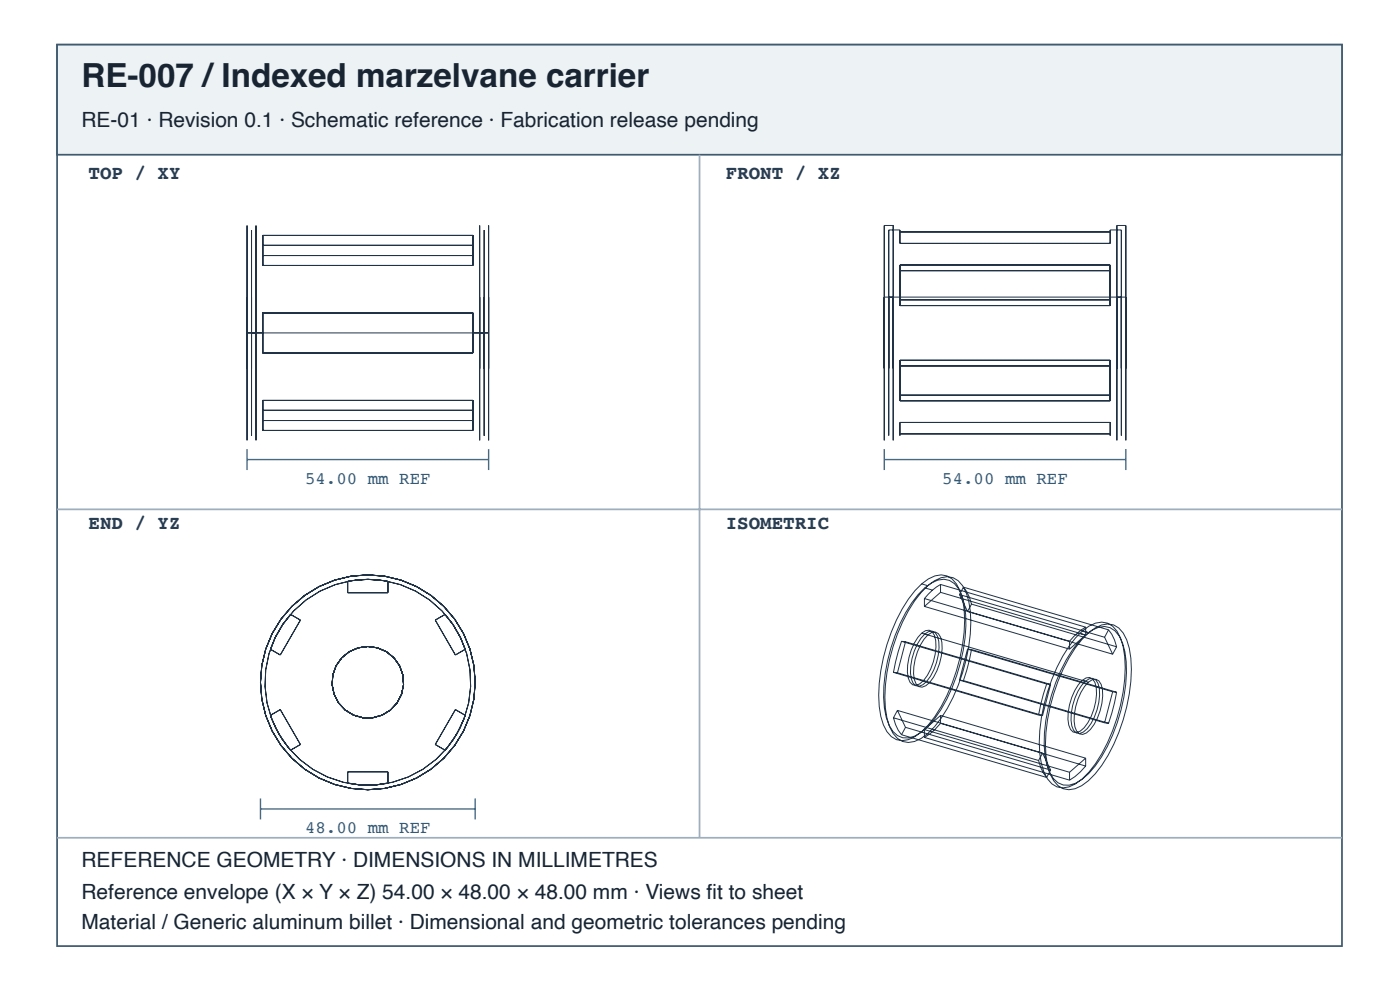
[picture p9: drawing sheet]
<svg xmlns="http://www.w3.org/2000/svg" width="297mm" height="210mm" viewBox="0 0 297 210" stroke-linecap="round" stroke-linejoin="round" font-family="sans-serif">
<path d="M12.1 9.5h272.6v191.1h-272.6z" fill="none" stroke="#405a70" stroke-width=".37"/>
<path d="M12.1 9.5h272.6v23.3h-272.6z" fill="#edf2f5"/>
<path d="M12.1 9.5h272.6v23.3h-272.6z" fill="none" stroke="#405a70" stroke-width=".37"/>
<path d="M148.4 32.8v144.8M12.1 108h272.6M12.1 177.6h272.6" fill="none" stroke="#9daebc" stroke-width=".37"/>
<g fill="none" stroke="#203246" stroke-width=".21">
<path d="M52.4 47.8v45.6zM53.4 48.8v43.6zM54.3 47.8v45.6zM55.7 49.9v4.3h44.6v-4.3M55.7 49.9h44.6M55.7 49.9v6.4h44.6v-6.4M55.7 52h44.6M101.8 47.8v45.6zM102.7 48.8v43.6zM103.7 47.8v45.6zM187.6 47.8v45.6zM187.6 47.8h1.9"/>
<path d="M188.5 48.8h2.4v.4M188.5 48.8v43.5zM189.5 47.8v45.6zM190.9 56.2v7.4h44.6v-7.4M190.9 49.2h44.6M190.9 56.2h44.6M190.9 49.2v2.4h44.6v-2.4M190.9 56.2v8.6h44.6v-8.6M190.9 57.4h44.6M236.9 47.8v45.6zM236.9 47.8h1.9M237.9 48.8h-2.4v.4"/>
<path d="M237.9 48.8v43.5zM238.8 47.8v45.6zM52.4 63v15.2zM52.4 70.6h51.3M53.4 63v15.2zM54.3 63v15.2zM55.7 66.3v8.6M55.7 74.9h44.6M55.7 66.3h44.6M100.3 66.3v8.6M101.8 63v15.2zM102.7 63v15.2z"/>
<path d="M103.7 63v15.2zM187.6 63v15.1zM187.6 63h51.2M188.5 63v15.1zM189.5 63v15.1zM236.9 63v15.1zM237.9 63v15.1zM238.8 63v15.1zM55.7 91.3v-4.3h44.6v4.3M55.7 91.3h44.6M55.7 91.3v-6.4h44.6v6.4M55.7 89.2h44.6"/>
<path d="M190.9 85v-7.4h44.6v7.4M190.9 92v.4v-.4M190.9 85h44.6M190.9 92h44.6M190.9 85v-8.6h44.6v8.6M190.9 92v-2.4h44.6v2.4M190.9 83.8h44.6M235.5 92v.4v-.4M61.6 130.3l2.1 1.2-4.2 7.4-2.1-1.3 1.1-2.6 1.4-2.5zM73.8 123.2a21.8 21.8 0 0 1 8.5 0v2.5h-8.5zM92.3 131.5l2.1-1.2 1.8 2.2 1.4 2.5 1.1 2.6-2.1 1.3zM191.3 136l-1.3 4.3-.4 2.2"/>
<path d="M191.3 136l30.7 9M191.3 136l.8 .1M192.1 136.1l-1.7 6.5M192.1 136.1l30.8 9M195.5 123.8a5.4 5.4 0 0 1 5.4-1.7 6.3 6.3 0 0 1 3.3 4.9 32.7 32.7 0 0 1-2.2 17.9 27.6 27.6 0 0 1-6.5 10.2 5.4 5.4 0 0 1-5.3 1.7 6.3 6.3 0 0 1-3.3-4.9 32.7 32.7 0 0 1 2.2-17.9 27.7 27.7 0 0 1 6.4-10.2zM195.5 134.2l.9-.5 .7-.1 .7 .3a5.8 5.8 0 0 1 .6 4.8 10.6 10.6 0 0 1-3.3 6.3l-.8 .3-.7-.1a4.3 4.3 0 0 1-1-4.2 11.8 11.8 0 0 1 2.9-6.8zM195.5 123.8l1.3 .4M195.5 134.2l1.3 .4M196.1 126.9l30.8 9.1M196.1 126.9v1.7M196.1 128.6l30.8 9M196.2 124.6a5.1 5.1 0 0 1 5.2-1.5 6.5 6.5 0 0 1 3.2 5 34.7 34.7 0 0 1-5 22.4 14.2 14.2 0 0 1-5.5 5.5 3.8 3.8 0 0 1-5.5-2.2 19.2 19.2 0 0 1-.8-11 35.5 35.5 0 0 1 7-16.7z"/>
<path d="M196.2 134.4l.8-.5 .8-.1 .6 .3a5.8 5.8 0 0 1 .7 4.8 10.6 10.6 0 0 1-3.3 6.3l-.8 .3-.7-.1a4.3 4.3 0 0 1-1.1-4.2 11.8 11.8 0 0 1 3-6.8zM196.2 124.6l1.6 .5M196.2 134.4l34.1 10M196.8 124.2a5.4 5.4 0 0 1 5.4-1.7 6.3 6.3 0 0 1 3.3 4.9 32.7 32.7 0 0 1-2.2 17.9 27.6 27.6 0 0 1-6.5 10.2 5.4 5.4 0 0 1-5.3 1.7 6.3 6.3 0 0 1-3.3-4.9 32.7 32.7 0 0 1 2.2-17.9 27.7 27.7 0 0 1 6.4-10.2zM196.8 134.6l.9-.5 .7-.1 .7 .3a5.8 5.8 0 0 1 .6 4.8 10.6 10.6 0 0 1-3.3 6.3l-.8 .3-.7-.1a4.3 4.3 0 0 1-1-4.2 11.8 11.8 0 0 1 2.9-6.8zM197.8 125.1l-1.7 1.8M199.5 123.9l-1.7 1.2M199.5 125.6l30.8 9M199.5 123.9l30.8 9.1M199.5 123.9v1.7M199.5 125.6l-3.4 3M203.6 126.1l1.7 3.5"/>
<path d="M203.6 126.1l30.7 9M204.4 124.5l.7 .9 .6 1.2 .4 1.5M204.4 124.5l30.8 9M204.4 124.5l-.8 1.6M205.3 137.6l.8 .1M205.3 137.6l-1.7 6.6M205.3 137.6l30.7 9.1M205.3 129.6l30.7 9.1M206.1 137.7l-.4 2.2-1.3 4.4M206.1 137.7l30.8 9.1M206.1 128.1l30.8 9M206.1 128.1l-.8 1.5"/>
<path d="M226.9 136v1.6M228.6 134.2l-1.7 1.8M228.6 134.2l1.7 .4M229.6 133.8a5.4 5.4 0 0 1 5.4-1.7 6.3 6.3 0 0 1 3.3 4.9 32.7 32.7 0 0 1-2.3 17.9 27.7 27.7 0 0 1-6.4 10.2 5.4 5.4 0 0 1-5.4 1.7 6.3 6.3 0 0 1-3.3-4.9 32.7 32.7 0 0 1 2.2-17.9 27.6 27.6 0 0 1 6.5-10.2zM229.6 133.8l1.3 .4M230.3 134.6a5.1 5.1 0 0 1 5.2-1.5 6.5 6.5 0 0 1 3.1 5 34.7 34.7 0 0 1-4.9 22.4 14.2 14.2 0 0 1-5.5 5.6 3.8 3.8 0 0 1-5.5-2.3 19.2 19.2 0 0 1-.8-11 35.5 35.5 0 0 1 6.9-16.7zM230.3 133l-1.7 1.2M230.3 133v1.6M230.3 134.6l-3.4 3M230.9 134.2a5.4 5.4 0 0 1 5.4-1.7 6.3 6.3 0 0 1 3.3 4.9 32.7 32.7 0 0 1-2.2 17.9 27.7 27.7 0 0 1-6.5 10.2 5.4 5.4 0 0 1-5.4 1.7 6.3 6.3 0 0 1-3.3-4.9 32.7 32.7 0 0 1 2.3-17.9 27.6 27.6 0 0 1 6.4-10.2zM234.3 135.1l1.7 3.6M235.2 133.5l.7 1 .6 1.2 .4 1.4"/>
<path d="M235.2 133.5l-.9 1.6M236.9 137.1l-.9 1.6M57.4 151.7l2.1-1.3 4.2 7.4-2.1 1.3-1.7-2.3-1.4-2.5zM96.6 150.4l2.1 1.3-1.1 2.6-1.4 2.5-1.8 2.3-2.1-1.3zM189.6 152.2l.4 1.4 .6 1.2 .7 1M189.6 142.5l30.7 9.1M189.6 152.2l30.7 9M189.6 142.5l.8 .1M190.4 142.6l30.8 9.1M190.4 150.6l-.8 1.6M190.4 150.6l1.7 3.6M190.4 150.6l30.8 9.1"/>
<path d="M191.3 155.8l30.7 9M192.1 154.2l-.8 1.6M192.1 154.2l30.8 9.1M196.1 156.3l30.8 9.1M196.1 154.7v1.6M196.1 154.7l30.8 9M199.5 153.4l-2.2 2.2-1.2 .7M199.5 153.4l30.8 9M199.5 151.7v1.7M199.5 151.7l-3.4 3M199.5 151.7l30.8 9M203.6 144.2l.8 .1"/>
<path d="M203.6 144.2l30.7 9M204.4 144.3l30.8 9M220.3 151.6l.9 .1M221.2 159.7l-.9 1.5M221.2 159.7l1.7 3.6M222 145l-1.2 4.4-.5 2.2M222 145l.9 .1M222.9 145.1l-1.7 6.6M229.6 144.2l.8-.5 .8-.1 .6 .4a5.8 5.8 0 0 1 .7 4.7 10.6 10.6 0 0 1-3.3 6.3l-.8 .3-.7-.1a4.3 4.3 0 0 1-1.1-4.2 11.8 11.8 0 0 1 3-6.8zM229.6 144.2l1.3 .4M230.3 144.4l.8-.5 .7-.1 .7 .4a5.8 5.8 0 0 1 .6 4.7 10.6 10.6 0 0 1-3.3 6.3l-.8 .3-.7-.1a4.3 4.3 0 0 1-1-4.2 11.8 11.8 0 0 1 3-6.8zM230.9 144.6l.8-.5 .8-.1 .6 .3a5.8 5.8 0 0 1 .7 4.8 10.6 10.6 0 0 1-3.3 6.3l-.8 .3-.7-.1a4.3 4.3 0 0 1-1.1-4.2 11.8 11.8 0 0 1 3-6.8z"/>
<path d="M234.3 153.2l.9 .1M236 146.7l.9 .1M236 146.7l-1.7 6.5M236.9 146.8l-.4 2.2-1.3 4.3M73.8 163.6h8.5v2.5l-2.8 .3h-2.9l-2.8-.3zM220.3 161.2l.5 1.5 .5 1.2 .7 .9M222.9 163.3l-.9 1.5M226.9 163.7v1.7M230.3 162.4l-1.1 1.3-2.3 1.7M230.3 160.7v1.7M230.3 160.7l-3.4 3"/>
<circle cx="78" cy="144.7" r="22.8"/>
<circle cx="78" cy="144.7" r="21.8"/>
<circle cx="78" cy="144.7" r="7.6"/>
</g>
<path d="M52.4 95.2v4.5M52.4 97.4h51.3M103.7 95.2v4.5M187.6 97.4h51.2M187.6 95.2v4.5M238.8 95.2v4.5M55.3 169.3v4.4M55.3 171.5h45.5M100.8 169.3v4.4" fill="none" stroke="#466b86" stroke-width=".3"/>
<text font-size="7" fill="#182431" x="17.3" y="18.4">RE-007 /Indexed marzelvane carrier</text>
<g font-size="4.4" fill="#182431">
<text x="17.3" y="26.9">RE-01 · Revision 0.1 · Schematic reference · Fabrication release pending</text>
<text x="17.3" y="183.9">REFERENCE GEOMETRY · DIMENSIONS IN MILLIMETRES</text>
<text x="17.3" y="190.6">Reference envelope (X × Y × Z) 54.00 × 48.00 × 48.00 mm · Views fi t to sheet</text>
<text x="17.3" y="196.9">Material / Generic aluminum billet · Dimensional and geometric tolerances pending</text>
</g>
<g font-size="4.1" fill="#263d52">
<text x="18.8" y="38">TOP / XY</text>
<text x="154" y="38">FRONT / XZ</text>
<text x="18.8" y="112.1">END / YZ</text>
<text x="154" y="112.1">ISOMETRIC</text>
</g>
<g font-size="3.7" fill="#335b78">
<text x="64.7" y="102.6">54.00 mm REF</text>
<text x="199.9" y="102.6">54.00 mm REF</text>
<text x="64.7" y="176.7">48.00 mm REF</text>
</g>
</svg>
